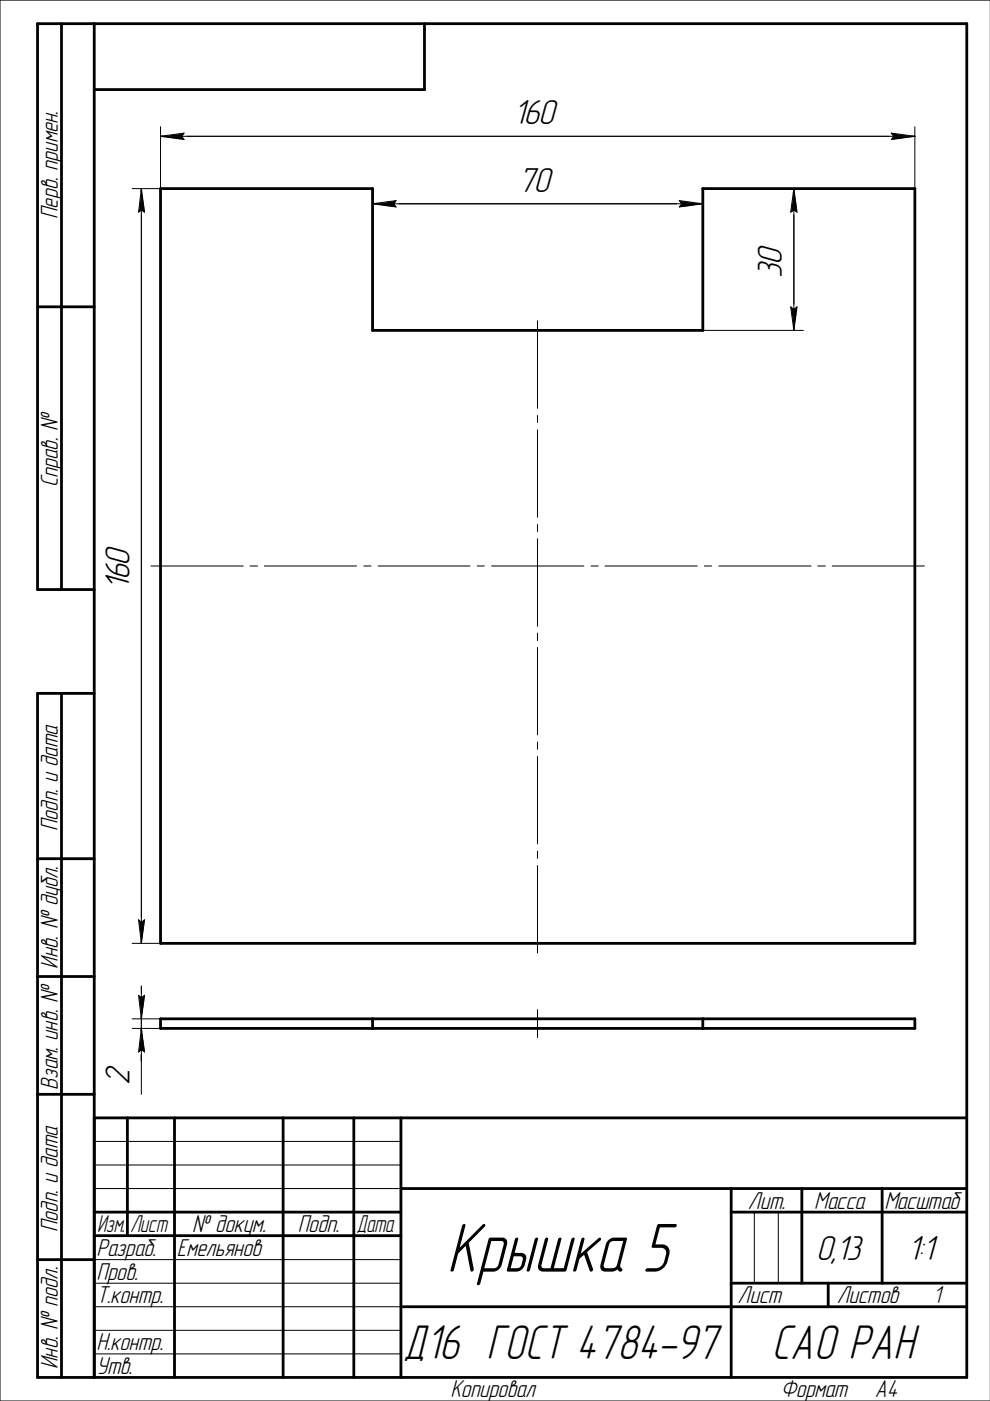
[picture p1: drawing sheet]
<svg xmlns="http://www.w3.org/2000/svg" width="210mm" height="297mm" viewBox="0 0 210 297" stroke-linecap="round" stroke-linejoin="round" font-family="sans-serif">
<g fill="none" stroke="#000" stroke-width=".21">
<path d="M114 68v18.6M114 88.1v1.5M114 91.1v18.6M114 111.2v1.5M114 114.2v18.6M32 120h19.6M53 120h1.6M56 120h19.6M77.1 120h1.6M80.2 120h19.5M101.2 120h1.5M104.2 120h19.6"/>
<path d="M114 134.2v1.6M114 137.3v18.5M125.3 120h1.5M128.3 120h19.5M149.4 120h1.5M152.4 120h19.6M173.4 120h1.6M176.4 120h19.6M114 157.3v1.6M114 160.4v18.5M114 180.5v1.5M114 183.5v18.5"/>
<path d="M28 200h6"/>
</g>
<path d="M28.8 194.5h2.4v5.5h-2.4z" fill="#fff"/>
<path d="M29.4 195l.6 .5 .6-.5-.6 5z" fill="none" stroke="#000" stroke-width=".21"/>
<path d="M29.5 195.1h.5v4.2h-.5zM30 195.1h.6v4.9h-.6z" fill="#000"/>
<path d="M28.9 40.1h2.3v5.4h-2.3z" fill="#fff"/>
<path d="M30 40l.6 5-.6-.4-.6 .4zM30 40v160M34 26.9v13.1h-6" fill="none" stroke="#000" stroke-width=".21"/>
<path d="M29.5 40.8h.5v4.2h-.5zM30 40.1h.6v4.9h-.6z" fill="#000"/>
<path d="M34 27.7h5.5v2.4h-5.5z" fill="#fff"/>
<path d="M34 28.9l5-.7-.5 .7 .5 .7z" fill="none" stroke="#000" stroke-width=".21"/>
<path d="M34 28.9h5v.7h-5zM34.7 28.3h4.3v.6h-4.3z" fill="#000"/>
<path d="M188.5 27.7h5.5v2.4h-5.5z" fill="#fff"/>
<path d="M34 28.9h160M79 40v5.2M189 28.2l5 .7-5 .7 .5-.7zM194 26.9v13.1" fill="none" stroke="#000" stroke-width=".21"/>
<path d="M189.1 28.9h4.9v.7h-4.9zM189.1 28.3h4.3v.6h-4.3z" fill="#000"/>
<path d="M79 42.1h5.5v2.4h-5.5z" fill="#fff"/>
<path d="M79 43.2l5-.7-.5 .7 .5 .7z" fill="none" stroke="#000" stroke-width=".21"/>
<path d="M79 43.2h5v.7h-5zM79.7 42.6h4.3v.6h-4.3z" fill="#000"/>
<path d="M143.5 42.1h5.5v2.4h-5.5z" fill="#fff"/>
<path d="M149 40v5.2M79 43.2h70M144 42.5l5 .7-5 .7 .5-.7zM149 70h21.3" fill="none" stroke="#000" stroke-width=".21"/>
<path d="M144.1 43.2h4.9v.7h-4.9zM144.1 42.6h4.3v.6h-4.3z" fill="#000"/>
<path d="M167.1 64.5h2.5v5.5h-2.5z" fill="#fff"/>
<path d="M167.6 65.1l.7 .5 .7-.5-.7 4.9z" fill="none" stroke="#000" stroke-width=".21"/>
<path d="M167.7 65.1h.6v4.4h-.6zM168.3 65.1h.7v4.9h-.7z" fill="#000"/>
<path d="M167.2 40.1h2.4v5.4h-2.4z" fill="#fff"/>
<path d="M149 40h21.3M168.3 40l.7 5-.7-.4-.7 .4zM168.3 40v30" fill="none" stroke="#000" stroke-width=".21"/>
<path d="M167.7 40.7h.6v4.3h-.6zM168.3 40.1h.7v4.9h-.7z" fill="#000"/>
<path d="M34 40h45v30h70v-30h45v160h-160z" fill="none" stroke="#000" stroke-width=".59"/>
<path d="M28.8 194.5h2.4v5.5h-2.4z" fill="#fff"/>
<path d="M29.4 195l.6 .5 .6-.5-.6 5z" fill="none" stroke="#000" stroke-width=".21"/>
<path d="M29.5 195.1h.5v4.2h-.5zM30 195.1h.6v4.9h-.6z" fill="#000"/>
<path d="M28.9 40.1h2.3v5.4h-2.3z" fill="#fff"/>
<path d="M30 40l.6 5-.6-.4-.6 .4zM30 40v160" fill="none" stroke="#000" stroke-width=".21"/>
<path d="M29.5 40.8h.5v4.2h-.5zM30 40.1h.6v4.9h-.6z" fill="#000"/>
<g fill="#fff">
<path d="M21.8 114.9h7.2v10.3h-7.2z"/>
<path d="M34 27.7h5.5v2.4h-5.5z"/>
</g>
<path d="M34 28.9l5-.7-.5 .7 .5 .7z" fill="none" stroke="#000" stroke-width=".21"/>
<path d="M34 28.9h5v.7h-5zM34.7 28.3h4.3v.6h-4.3z" fill="#000"/>
<path d="M188.5 27.7h5.5v2.4h-5.5z" fill="#fff"/>
<path d="M34 28.9h160M189 28.2l5 .7-5 .7 .5-.7z" fill="none" stroke="#000" stroke-width=".21"/>
<path d="M189.1 28.9h4.9v.7h-4.9zM189.1 28.3h4.3v.6h-4.3z" fill="#000"/>
<g fill="#fff">
<path d="M108.9 20.8h10.2v7.1h-10.2z"/>
<path d="M79 42.1h5.5v2.4h-5.5z"/>
</g>
<path d="M79 43.2l5-.7-.5 .7 .5 .7z" fill="none" stroke="#000" stroke-width=".21"/>
<path d="M79 43.2h5v.7h-5zM79.7 42.6h4.3v.6h-4.3z" fill="#000"/>
<path d="M143.5 42.1h5.5v2.4h-5.5z" fill="#fff"/>
<path d="M79 43.2h70M144 42.5l5 .7-5 .7 .5-.7z" fill="none" stroke="#000" stroke-width=".21"/>
<path d="M144.1 43.2h4.9v.7h-4.9zM144.1 42.6h4.3v.6h-4.3z" fill="#000"/>
<g fill="#fff">
<path d="M109.9 35.1h8.2v7.1h-8.2z"/>
<path d="M167.1 64.5h2.5v5.5h-2.5z"/>
</g>
<path d="M167.6 65.1l.7 .5 .7-.5-.7 4.9z" fill="none" stroke="#000" stroke-width=".21"/>
<path d="M167.7 65.1h.6v4.4h-.6zM168.3 65.1h.7v4.9h-.7z" fill="#000"/>
<path d="M167.2 40.1h2.4v5.4h-2.4z" fill="#fff"/>
<path d="M168.3 40l.7 5-.7-.4-.7 .4zM168.3 40v30" fill="none" stroke="#000" stroke-width=".21"/>
<path d="M167.7 40.7h.6v4.3h-.6zM168.3 40.1h.7v4.9h-.7z" fill="#000"/>
<path d="M160.2 51.2h7.1v7.8h-7.1z" fill="#fff"/>
<path d="M28 216h6M114 214.1v5.9" fill="none" stroke="#000" stroke-width=".21"/>
<path d="M28.8 210.5h2.4v5.5h-2.4z" fill="#fff"/>
<path d="M29.4 211l.6 .5 .6-.5-.6 5zM30 209.1v6.9" fill="none" stroke="#000" stroke-width=".21"/>
<path d="M29.5 211.1h.5v4.2h-.5zM30 211.1h.6v4.9h-.6z" fill="#000"/>
<path d="M28.9 218.1h2.3v5.4h-2.3z" fill="#fff"/>
<path d="M28 218h6M30 218l.6 5-.6-.5-.6 .5zM30 216v16" fill="none" stroke="#000" stroke-width=".21"/>
<path d="M29.5 218.8h.5v4.2h-.5zM30 218.1h.6v4.9h-.6z" fill="#000"/>
<path d="M34 216h160v2h-160zM79 216v2M149 216v2" fill="none" stroke="#000" stroke-width=".59"/>
<path d="M28.8 210.5h2.4v5.5h-2.4z" fill="#fff"/>
<path d="M29.4 211l.6 .5 .6-.5-.6 5zM30 209.1v6.9" fill="none" stroke="#000" stroke-width=".21"/>
<path d="M29.5 211.1h.5v4.2h-.5zM30 211.1h.6v4.9h-.6z" fill="#000"/>
<path d="M28.9 218.1h2.3v5.4h-2.3z" fill="#fff"/>
<path d="M30 218l.6 5-.6-.5-.6 .5zM30 216v9" fill="none" stroke="#000" stroke-width=".21"/>
<path d="M29.5 218.8h.5v4.2h-.5zM30 218.1h.6v4.9h-.6z" fill="#000"/>
<path d="M21.8 225h7.2v5h-7.2z" fill="#fff"/>
<path d="M210 0h-210v297h210M20 247h65M20 252h65M20 242h65M159.9 257v15.1M165 257v15.1M20 267.1h65M20 272.1h65M20 277.1h65M20 282.1h65M20 287h65" fill="none" stroke="#000" stroke-width=".21"/>
<g fill="none" stroke="#000" stroke-width=".59">
<path d="M13 5v120M20 5v287M90 5v14h-70M8 65.1h12M20 125h-12v-120h197v287h-197v-145h12M13 147v145M8 182.1h12M8 207h12M8 232h12M20 237h185M27 237v25M37 237v55"/>
<path d="M60 237v55M75 237v55M85 237v55M20 257h65M85 252h120M155 252v40M155 257h50M170 252v20.1M187 252v20.1M8 267.1h12M20 262h65M85 277.1h120"/>
<path d="M155 272.1h50M175.6 272.1v5"/>
</g>
<text font-size="15.3" x="94.7" y="269.6">Крышка 5</text>
<text font-size="10.7" x="163.7" y="288.1">САО РАН</text>
<text font-size="10.6" x="85.5" y="288.1">Д16 ГОСТ 4784-97</text>
<g font-size="7.6">
<text x="108.9" y="26.4">1</text>
<text x="111" y="26.4">60</text>
<text x="109.9" y="40.7">70</text>
<text x="165.8" y="59" transform="rotate(-90 165.8 59)">30</text>
<text x="27.4" y="125.2" transform="rotate(-90 27.4 125.2)">1</text>
<text x="27.4" y="123" transform="rotate(-90 27.4 123)">60</text>
<text x="27.4" y="230.1" transform="rotate(-90 27.4 230.1)">2</text>
<text x="173.1" y="267.1">0,13</text>
<text x="192.4" y="267.1">1:1</text>
</g>
<g font-size="5.3">
<text x="12.3" y="46.4" transform="rotate(-90 12.3 46.4)">Перв. примен.</text>
<text x="12.3" y="103.3" transform="rotate(-90 12.3 103.3)">Справ. №</text>
<text x="12.3" y="176.2" transform="rotate(-90 12.3 176.2)">Подп. и дата</text>
<text x="12.3" y="205.3" transform="rotate(-90 12.3 205.3)">Инв. № дубл.</text>
<text x="12.3" y="231.1" transform="rotate(-90 12.3 231.1)">Взам. инв. №</text>
<text x="158.6" y="256.3">Лит.</text>
<text x="172.6" y="256.3">Масса</text>
<text x="187.5" y="256.3">Масштаб</text>
<text x="12.3" y="261.2" transform="rotate(-90 12.3 261.2)">Подп. и дата</text>
<text x="20.6" y="261.3">Изм.</text>
<text x="27.6" y="261.3">Лист</text>
<text x="40.7" y="261.3">№ докум.</text>
<text x="63.2" y="261.3">Подп.</text>
<text x="75.6" y="261.3">Дата</text>
<text x="20.5" y="266.3">Разраб.</text>
<text x="37.5" y="266.3">Емельянов</text>
<text x="20.5" y="271.3">Пров.</text>
<text x="20.5" y="276.3">Т.контр.</text>
<text x="156.4" y="276.3">Лист</text>
<text x="177.5" y="276.3">Листов</text>
<text x="197.9" y="276.3">1</text>
<text x="20.5" y="286.3">Н.контр.</text>
<text x="12.3" y="290.4" transform="rotate(-90 12.3 290.4)">Инв. № подл.</text>
<text x="20.5" y="291.3">Утв.</text>
<text x="95.5" y="296.3">Копировал</text>
<text x="165.5" y="296.3">Формат</text>
<text x="185.5" y="296.3">A4</text>
</g>
</svg>
